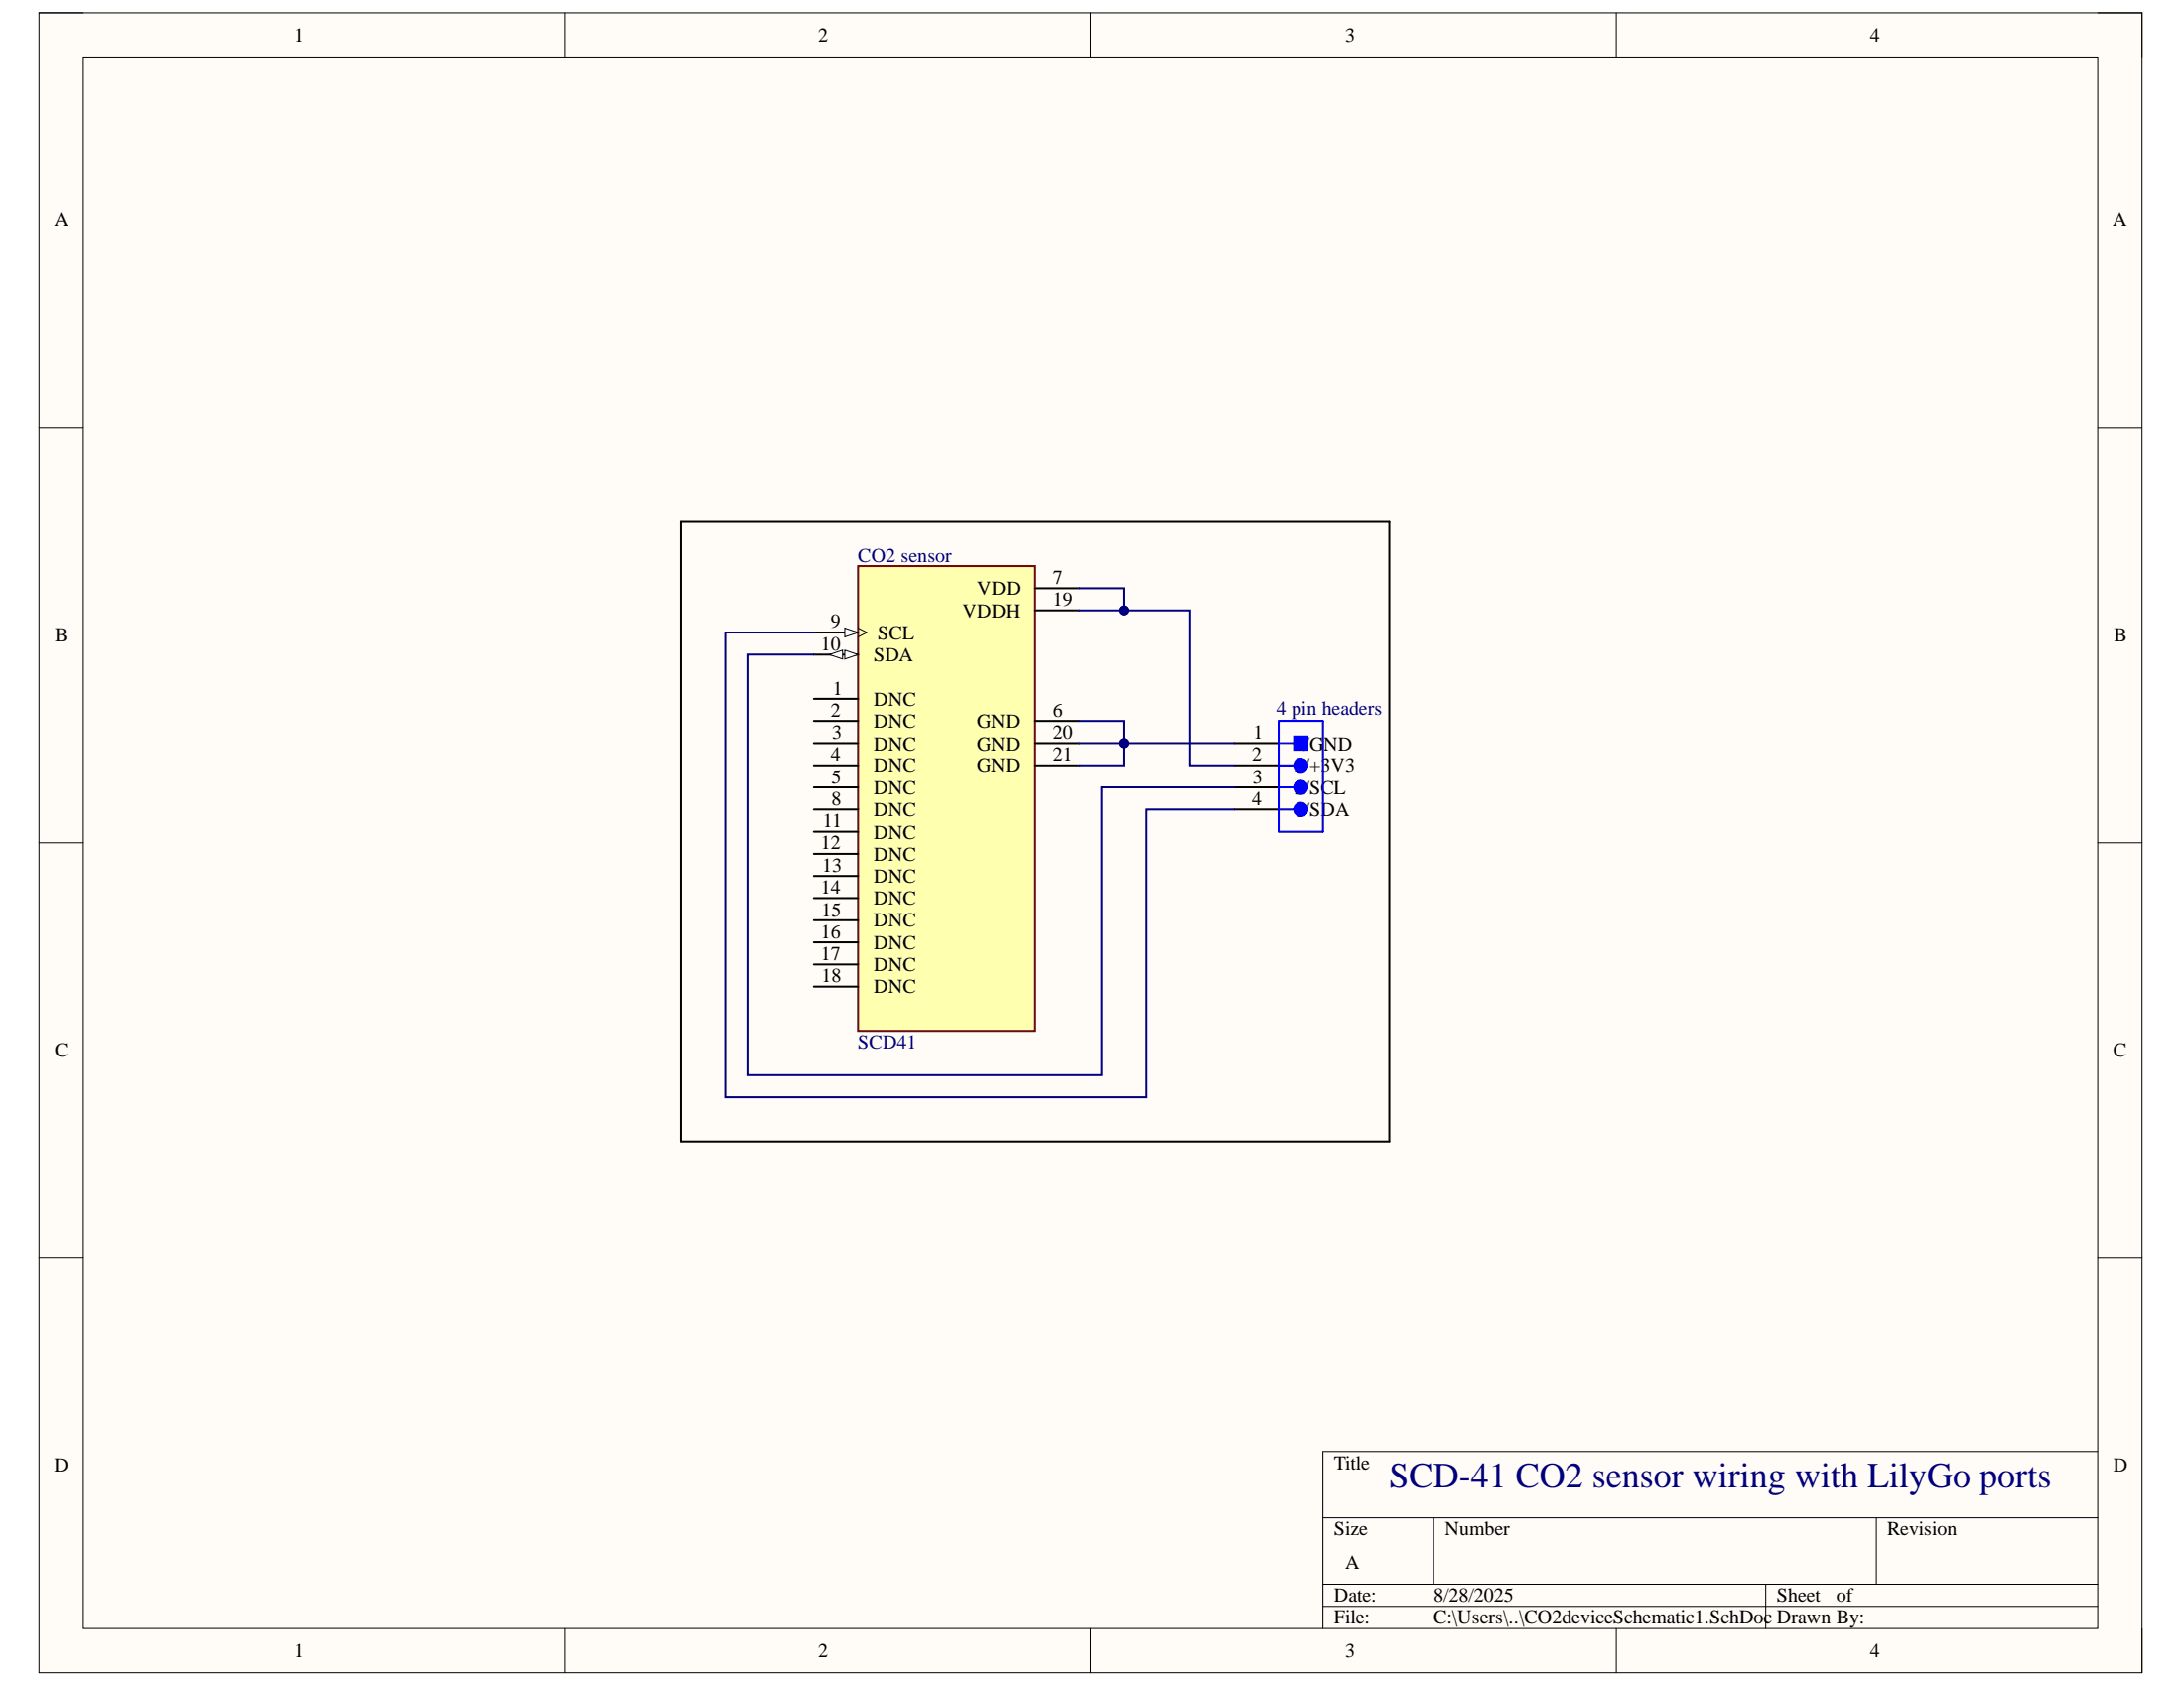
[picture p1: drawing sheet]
<svg xmlns="http://www.w3.org/2000/svg" width="279mm" height="216mm" viewBox="0 0 279 216" stroke-linecap="round" stroke-linejoin="round" font-family="sans-serif">
<path d="M5 1.6h269v212.4h-269z" fill-rule="evenodd" fill="#fffcf8"/>
<path d="M5 1.6h269v212.4h-269z" fill="none" stroke="#000" stroke-width=".13"/>
<path d="M10.7 7.3h257.7v201h-257.7z" fill-rule="evenodd" fill="#fffcf8"/>
<g fill="none" stroke="#000" stroke-width=".13">
<path d="M5 1.6h5.7M10.7 7.3h257.7v201h-257.7zM72.2 1.6v5.7M139.5 1.6v5.7M206.8 1.6v5.7M268.4 1.6h5.6v5.7M5 54.7h5.7M268.4 54.7h5.6M5 107.8h5.7M268.4 107.8h5.6M5 160.9h5.7M268.4 160.9h5.6"/>
<path d="M169.2 194.1h99.2M183.4 194.1v8.5M240 194.1v8.5M268.4 185.6h-99.2v22.7M72.2 208.3v5.7M139.5 208.3v5.7M169.2 202.6h99.2M169.2 205.5h99.2M206.8 208.3v5.7M225.9 202.6v5.7M274 208.3v5.7"/>
</g>
<path d="M109.8 72.4h22.6v59.5h-22.6z" fill-rule="evenodd" fill="#ffffb0"/>
<path d="M109.8 72.4h22.6v59.5h-22.6z" fill="none" stroke="#800000" stroke-width=".25"/>
<path d="M104.1 80.9h5.7" fill="none" stroke="#000" stroke-width=".25"/>
<path d="M108.1 80.3l1.7 .6-1.7 .6z" fill="#f8fcff"/>
<path d="M108.1 80.3l1.7 .6-1.7 .6zM109.8 80.3l1.1 .6-1.1 .6" fill="none" stroke="#000" stroke-width=".13"/>
<path d="M104.1 83.7h5.7" fill="none" stroke="#000" stroke-width=".25"/>
<path d="M108.1 83.2l1.7 .5-1.7 .6z" fill="#f8fcff"/>
<path d="M108.1 83.2l1.7 .5-1.7 .6z" fill="none" stroke="#000" stroke-width=".13"/>
<path d="M106.1 83.7l1.7-.5v1.1z" fill="#f8fcff"/>
<path d="M106.1 83.7l1.7-.5v1.1z" fill="none" stroke="#000" stroke-width=".13"/>
<g fill="none" stroke="#000" stroke-width=".25">
<path d="M132.4 75.2h5.7M132.4 78.1h5.7M104.1 89.4h5.7M104.1 92.2h5.7M104.1 95.1h5.7M104.1 97.9h5.7M132.4 92.2h5.7M132.4 95.1h5.7M132.4 97.9h5.7M157.9 95.1h5.7M157.9 97.9h5.7M104.1 100.7h5.7"/>
<path d="M104.1 103.5h5.7M104.1 106.4h5.7M104.1 109.2h5.7M104.1 112h5.7M104.1 114.9h5.7M104.1 117.7h5.7M157.9 100.7h5.7M104.1 120.5h5.7M104.1 123.4h5.7M104.1 126.2h5.7"/>
</g>
<path d="M163.6 100.7h2" fill="none" stroke="#00f" stroke-width=".25"/>
<circle cx="166.4" cy="100.7" r=".85" fill="#00f"/>
<g fill="none" stroke="#00f" stroke-width=".25">
<path d="M163.6 97.9h2"/>
<circle cx="166.4" cy="100.7" r=".85"/>
</g>
<circle cx="166.4" cy="97.9" r=".85" fill="#00f"/>
<g fill="none" stroke="#00f" stroke-width=".25">
<path d="M163.6 95.1h2M163.6 103.5h2"/>
<circle cx="166.4" cy="97.9" r=".85"/>
</g>
<path d="M157.9 103.5h5.7" fill="none" stroke="#000" stroke-width=".25"/>
<circle cx="166.4" cy="103.5" r=".85" fill="#00f"/>
<circle cx="166.4" cy="103.5" r=".85" fill="none" stroke="#00f" stroke-width=".25"/>
<path d="M165.6 94.2h1.7v1.7h-1.7z" fill-rule="evenodd" fill="#00f"/>
<path d="M163.6 92.2h5.6v14.2h-5.6zM165.6 94.2h1.7v1.7h-1.7z" fill="none" stroke="#00f" stroke-width=".25"/>
<path d="M138.1 95.1h19.8" fill="none" stroke="#000080" stroke-width=".25"/>
<circle cx="143.8" cy="95.1" r=".57" fill="#000080"/>
<circle cx="143.8" cy="95.1" r=".57" fill="none" stroke="#000080" stroke-width=".13"/>
<path d="M138.1 92.2h5.7v2.9" fill="none" stroke="#000080" stroke-width=".25"/>
<circle cx="143.8" cy="95.1" r=".57" fill="#000080"/>
<circle cx="143.8" cy="95.1" r=".57" fill="none" stroke="#000080" stroke-width=".13"/>
<path d="M143.8 95.1v2.8h-5.7" fill="none" stroke="#000080" stroke-width=".25"/>
<circle cx="143.8" cy="95.1" r=".57" fill="#000080"/>
<circle cx="143.8" cy="95.1" r=".57" fill="none" stroke="#000080" stroke-width=".13"/>
<path d="M138.1 78.1h14.2v19.8h5.6" fill="none" stroke="#000080" stroke-width=".25"/>
<circle cx="143.8" cy="78.1" r=".57" fill="#000080"/>
<circle cx="143.8" cy="78.1" r=".57" fill="none" stroke="#000080" stroke-width=".13"/>
<path d="M138.1 75.2h5.7v2.9" fill="none" stroke="#000080" stroke-width=".25"/>
<circle cx="143.8" cy="78.1" r=".57" fill="#000080"/>
<circle cx="143.8" cy="78.1" r=".57" fill="none" stroke="#000080" stroke-width=".13"/>
<path d="M104.1 83.7h-8.5v53.8h45.3v-36.8h17M104.1 80.9h-11.3v59.4h53.8v-36.8h11.3" fill="none" stroke="#000080" stroke-width=".25"/>
<path d="M87.1 66.7h90.6v79.3h-90.6z" fill="none" stroke="#000" stroke-width=".25"/>
<text font-size="4.6" fill="#000080" x="177.8" y="190.3">SCD-41 CO2 sensor wiring with LilyGo ports</text>
<g font-size="2.5">
<text x="37.6" y="5.3">1</text>
<text x="104.7" y="5.3">2</text>
<text x="172.1" y="5.3">3</text>
<text x="239.2" y="5.3">4</text>
<text x="6.9" y="29">A</text>
<text x="270.3" y="29">A</text>
<text x="125" y="76.1">VDD</text>
<text x="134.7" y="74.6">7</text>
<text x="134.7" y="77.5">19</text>
<text x="7" y="82.1">B</text>
<text x="105" y="83.2">10</text>
<text x="106.3" y="80.3">9</text>
<text x="112.3" y="81.7">SCL</text>
<text x="123.1" y="79">VDDH</text>
<text x="270.4" y="82.1">B</text>
<text x="106.6" y="88.8">1</text>
<text x="111.8" y="84.6">SDA</text>
<text x="106.3" y="91.6">2</text>
<text x="106.5" y="94.5">3</text>
<text x="111.8" y="90.3">DNC</text>
<text x="111.8" y="93.1">DNC</text>
<text x="111.8" y="95.9">DNC</text>
<text x="125" y="93.1">GND</text>
<text x="125" y="95.9">GND</text>
<text x="134.7" y="91.6">6</text>
<text x="134.7" y="94.5">20</text>
<text x="160.3" y="94.5">1</text>
<text x="165.6" y="95.9">1/G</text>
<text x="169.3" y="95.9">ND</text>
<text x="106.3" y="97.3">4</text>
<text x="106.4" y="100.2">5</text>
<text x="111.8" y="98.7">DNC</text>
<text x="111.8" y="101.6">DNC</text>
<text x="125" y="98.7">GND</text>
<text x="134.7" y="97.3">21</text>
<text x="160.2" y="97.3">2</text>
<text x="160.2" y="100.2">3</text>
<text x="165.6" y="98.7">2/+3V3</text>
<text x="165.6" y="101.6">3/SCL</text>
<text x="105.3" y="105.8">11</text>
<text x="106.4" y="103">8</text>
<text x="111.8" y="104.4">DNC</text>
<text x="111.8" y="107.3">DNC</text>
<text x="160.2" y="103">4</text>
<text x="165.6" y="104.4">4/SDA</text>
<text x="105" y="108.6">12</text>
<text x="105.2" y="111.5">13</text>
<text x="111.8" y="110.1">DNC</text>
<text x="111.8" y="112.9">DNC</text>
<text x="105" y="114.3">14</text>
<text x="105" y="120">16</text>
<text x="105.1" y="117.2">15</text>
<text x="111.8" y="115.7">DNC</text>
<text x="111.8" y="118.5">DNC</text>
<text x="105" y="122.8">17</text>
<text x="105.1" y="125.6">18</text>
<text x="111.8" y="121.4">DNC</text>
<text x="111.8" y="124.2">DNC</text>
<text x="111.8" y="127.1">DNC</text>
<text x="7" y="135.2">C</text>
<text x="270.4" y="135.2">C</text>
<text x="6.9" y="188.3">D</text>
<text x="170.6" y="187.9">Title</text>
<text x="270.4" y="188.3">D</text>
<text x="170.6" y="196.4">Size</text>
<text x="184.9" y="196.4">Number</text>
<text x="241.4" y="196.4">Revision</text>
<text x="172.1" y="200.7">A</text>
<text x="170.6" y="204.9">Date:</text>
<text x="170.6" y="207.7">File:</text>
<text x="183.4" y="204.9">8/28/2025</text>
<text x="183.4" y="207.7">C:\Users\..\CO2deviceSchematic1.SchDoc Drawn By:</text>
<text x="227.3" y="204.9">Sheet</text>
<text x="234.9" y="204.9">of</text>
<text x="37.6" y="212">1</text>
<text x="104.7" y="212">2</text>
<text x="172.1" y="212">3</text>
<text x="239.2" y="212">4</text>
</g>
<g font-size="2.5" fill="#000080">
<text x="109.8" y="71.9">CO2 sensor</text>
<text x="163.3" y="91.4">4 pin headers</text>
<text x="109.8" y="134.2">SCD41</text>
</g>
</svg>
